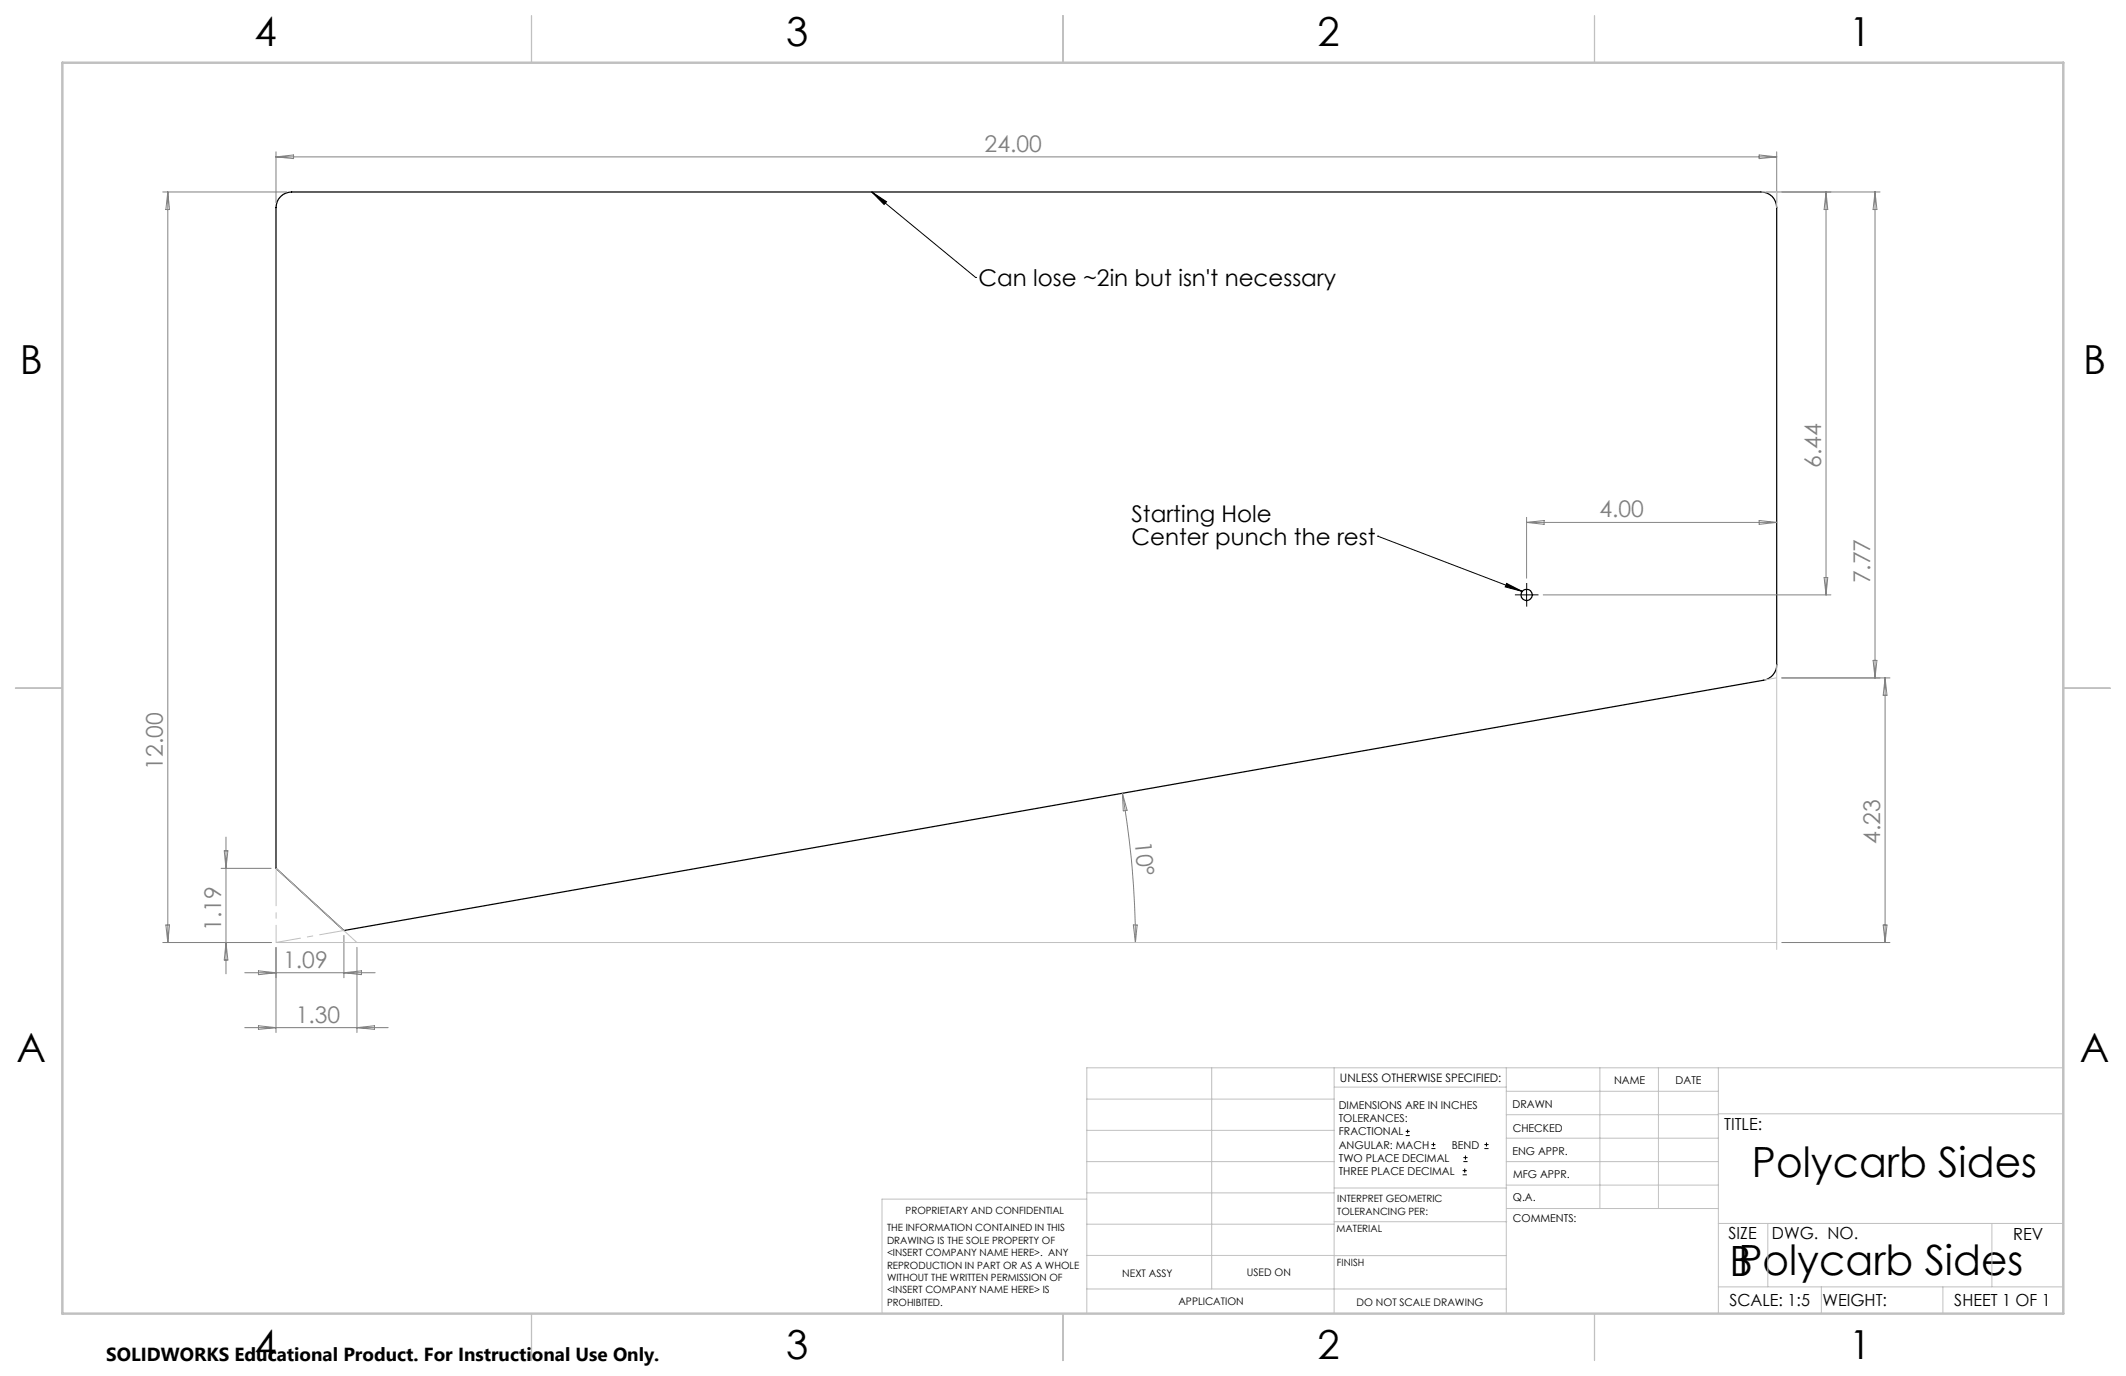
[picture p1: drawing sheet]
<svg xmlns="http://www.w3.org/2000/svg" width="432mm" height="279mm" viewBox="0 0 432 279" stroke-linecap="round" stroke-linejoin="round" font-family="sans-serif">
<g fill="none" stroke="#000" stroke-width=".25">
<path d="M57 39.9a3.3 3.3 0 0 1 2.2-.9h298.5a3.1 3.1 0 0 1 3.2 3.2v92.8a3.2 3.2 0 0 1-2.7 3.1l-288.4 50.8-13.7-12.6v-134.1a3.3 3.3 0 0 1 .9-2.3z"/>
<circle cx="310.1" cy="120.8" r="1.15"/>
</g>
<g fill="none" stroke="#000" stroke-width=".2">
<path d="M177.1 39l3 2-.5 .5zM177.1 39l21.1 17.3M198.2 56.3h.1M279.8 108.9h.1M279.8 108.9l29.4 11.2M306 118.5l3.2 1.6-3.5-.9zM310.1 119.6v2.5M308.8 120.8h2.5M285.5 230.6h.8M285.5 229.7h.8M285.9 229.3v.9M290.7 233.2h.8"/>
<path d="M290.7 232.4h.8M291.1 232v.8M297.1 238.5h.8M297.1 237.7h.8M297.2 235.9h.9M297.2 235.1h.9M297.5 237.3v.8M297.6 234.6v.9M301.5 233.2h.8M301.5 232.4h.8M301.9 232v.8"/>
</g>
<g fill="none" stroke="#808080" stroke-width=".2">
<path d="M33.1 39h25.1M34.1 39l.3 3.5h-.7zM34.1 39v152.4M56.1 30.8v10.4M56.1 31.9h304.8M56.1 31.9l3.5-.4v.7zM357.3 31.5l3.6 .4-3.6 .3zM358.7 39h23.1M360.9 30.8v10.4M370.9 39v81.8M370.9 39l.3 3.5h-.7zM380.8 39l.4 3.5h-.8z"/>
<path d="M380.8 39v98.7M310.1 105.1v12.3M310.1 106.1h50.8M310.1 106.1l3.5-.4v.8zM357.3 105.7l3.6 .4-3.6 .4zM370.5 117.3h.7l-.3 3.5zM313.4 120.8h58.5M361.9 137.7h22M380.4 134.1h.8l-.4 3.6zM382.9 137.7v53.7M382.9 137.7l.4 3.5h-.8zM44.9 176.3h10.2"/>
<path d="M45.5 172.8h.8l-.4 3.5zM45.9 170v27.7M228 161.1a177 177 0 0 1 2.6 30.3M228 161.1l.9 3.4-.8 .1zM33.1 191.4h22M33.7 187.8h.7l-.3 3.6zM45.9 191.4l.4 3.5h-.8zM49.7 197.5h26.5M52.5 197.1l3.6 .4-3.6 .4zM56.1 192.4v17.3M69.8 189.9v8.6M69.8 197.5l3.6-.4v.8z"/>
<path d="M72.5 192.4v17.3M230.2 187.8h.8l-.4 3.6zM361.9 191.4h22M382.5 187.8h.8l-.4 3.6zM49.7 208.7h29.1M52.5 208.3l3.6 .4-3.6 .3zM72.5 208.7l3.6-.4v.7z"/>
</g>
<path d="M310.1 119.5v-1.1M308.8 120.8h-1.1M310.1 122v1.2M311.3 120.8h1.2" fill="none" stroke="#000" stroke-width=".2" stroke-dasharray="15.2 1.3 1.3 1.3" stroke-linecap="butt"/>
<path d="M56.1 176.3v15.1" fill="none" stroke="#c0c0c0" stroke-width=".2" stroke-dasharray="15.2 1.3 1.3 1.3" stroke-dashoffset="7.5" stroke-linecap="butt"/>
<path d="M56.1 191.4l13.8-2.5" fill="none" stroke="#c0c0c0" stroke-width=".2" stroke-dasharray="15.2 1.3 1.3 1.3" stroke-dashoffset="10.1" stroke-linecap="butt"/>
<path d="M358.3 138.1l2.6-.5" fill="none" stroke="#c0c0c0" stroke-width=".2" stroke-dasharray="15.2 1.3 1.3 1.3" stroke-linecap="butt"/>
<g fill="none" stroke="#c0c0c0" stroke-width=".2">
<path d="M357.7 39h3.2v3.2M360.9 135v57.8M56.1 176.3l16.4 15.1M56.1 191.4h304.8M246.1 216.8v44.9M271 216.8v49.9M305.9 216.8v49.9M324.9 216.8v28.6M336.8 216.8v28.6M349 216.8v49.9M419.1 216.8h-198.4v49.9M220.7 235.9h50.3"/>
<path d="M220.7 229.5h50.3M220.7 223.2h50.3M271 220.7h34.9M305.9 231.1h43.1M305.9 226.3h43.1M305.9 221.6h43.1M305.9 235.9h43.1M349 226.2h70.1M220.7 248.6h50.3M220.7 242.2h50.3M220.7 254.9h50.3M220.7 243.5h-41.6v23.2"/>
<path d="M271 255h34.9M271 248.1h35M271 241.2h35M305.9 240.6h43.1M306 245.4h43M349 248.4h70.1M359.1 248.4v12.9M404.6 248.4v12.9M220.7 261.7h85.2M349 261.3h70.1M369.9 261.3v5.4M394.6 261.3v5.4"/>
</g>
<path d="M107.9 3.2v9.5M215.9 3.2v9.5M323.8 3.2v9.5M3.1 139.7h9.6M419.1 139.7h9.5M107.9 266.7v9.6M215.9 266.7v9.6M323.8 266.7v9.6" fill="none" stroke="#c0c0c0" stroke-width=".25"/>
<path d="M12.7 12.7h406.4v254h-406.4z" fill="none" stroke="#c0c0c0" stroke-width=".5"/>
<path d="M306 118.5l3.2 1.6-3.5-.9zM177.1 39l3 2-.5 .5z" fill="#000"/>
<g font-size="8.5">
<text x="355.8" y="239">Polycarb Sides</text>
<text x="351.3" y="259">BPolycarb Sides</text>
</g>
<g font-size="8.1">
<text x="51.7" y="9.3">4</text>
<text x="159.7" y="9.3">3</text>
<text x="267.6" y="9.3">2</text>
<text x="375.6" y="9.3">1</text>
<text x="4" y="76">B</text>
<text x="423.1" y="76">B</text>
<text x="3.3" y="215.7">A</text>
<text x="422.4" y="215.7">A</text>
<text x="51.7" y="276">4</text>
<text x="159.7" y="276">3</text>
<text x="267.6" y="276">2</text>
<text x="375.6" y="276">1</text>
</g>
<g font-size="4.7" fill="#808080">
<text x="200" y="30.8">24.00</text>
<text x="369.9" y="95" transform="rotate(-90 369.9 95)">6.44</text>
<text x="324.9" y="105">4.00</text>
<text x="379.8" y="118.5" transform="rotate(-90 379.8 118.5)">7.77</text>
<text x="33.1" y="156.3" transform="rotate(-90 33.1 156.3)">12.00</text>
<text x="230.5" y="170.9" transform="rotate(84 230.5 170.9)">10°</text>
<text x="381.9" y="171.3" transform="rotate(-90 381.9 171.3)">4.23</text>
<text x="44.9" y="189" transform="rotate(-90 44.9 189)">1.19</text>
<text x="57.5" y="196.5">1.09</text>
<text x="60.1" y="207.6">1.30</text>
</g>
<g font-size="4.7">
<text x="198.7" y="58.1">Can lose ~2in but isn't necessary</text>
<text x="229.8" y="106.1">Starting Hole</text>
<text x="229.8" y="110.6">Center punch the rest</text>
</g>
<text font-size="3.8" x="21.6" y="276.3">SOLIDWORKS Educational Product. For Instructional Use Only.</text>
<g font-size="3.4">
<text x="350.2" y="229.5">TITLE:</text>
<text x="351.1" y="251.6">SIZE</text>
<text x="359.9" y="251.6">DWG. NO.</text>
<text x="408.9" y="251.7">REV</text>
<text x="351.2" y="265.2">SCALE: 1:5</text>
<text x="370.1" y="265.3">WEIGHT:</text>
<text x="396.9" y="265.2">SHEET 1 OF 1</text>
</g>
<text font-size="2.4" x="272.2" y="219.7">UNLESS OTHERWISE SPECIFIED:</text>
<g font-size="2.2">
<text x="327.8" y="220.1">NAME</text>
<text x="340.3" y="220.2">DATE</text>
<text x="271.9" y="225.3">DIMENSIONS ARE IN INCHES</text>
<text x="271.9" y="227.9">TOLERANCES:</text>
<text x="307.2" y="224.9">DRAWN</text>
<text x="271.9" y="230.6">FRACTIONAL</text>
<text x="271.9" y="233.2">ANGULAR: MACH</text>
<text x="294.9" y="233.2">BEND</text>
<text x="307.3" y="229.8">CHECKED</text>
<text x="271.9" y="235.9">TWO PLACE DECIMAL</text>
<text x="271.9" y="238.5">THREE PLACE DECIMAL</text>
<text x="307.2" y="234.4">ENG APPR.</text>
<text x="307.3" y="239.2">MFG APPR.</text>
<text x="307.3" y="243.9">Q.A.</text>
<text x="307.3" y="248.1">COMMENTS:</text>
</g>
<g font-size="2.1">
<text x="227.9" y="259.2">NEXT ASSY</text>
<text x="253.3" y="259.2">USED ON</text>
<text x="239.3" y="265">APPLICATION</text>
<text x="275.5" y="265.1">DO NOT SCALE DRAWING</text>
</g>
<g font-size="2">
<text x="271.6" y="244.1">INTERPRET GEOMETRIC</text>
<text x="180.2" y="250">THE INFORMATION CONTAINED IN THIS</text>
<text x="183.9" y="246.4">PROPRIETARY AND CONFIDENTIAL</text>
<text x="271.5" y="250.2">MATERIAL</text>
<text x="271.6" y="246.6">TOLERANCING PER:</text>
<text x="180.2" y="252.5">DRAWING IS THE SOLE PROPERTY OF</text>
<text x="180.2" y="255.1">&lt;INSERT COMPANY NAME HERE&gt;. ANY</text>
<text x="180.2" y="257.6">REPRODUCTION IN PART OR AS A WHOLE</text>
<text x="271.5" y="257">FINISH</text>
<text x="180.2" y="260.1">WITHOUT THE WRITTEN PERMISSION OF</text>
<text x="180.2" y="262.6">&lt;INSERT COMPANY NAME HERE&gt; IS</text>
<text x="180.2" y="265.2">PROHIBITED.</text>
</g>
</svg>
